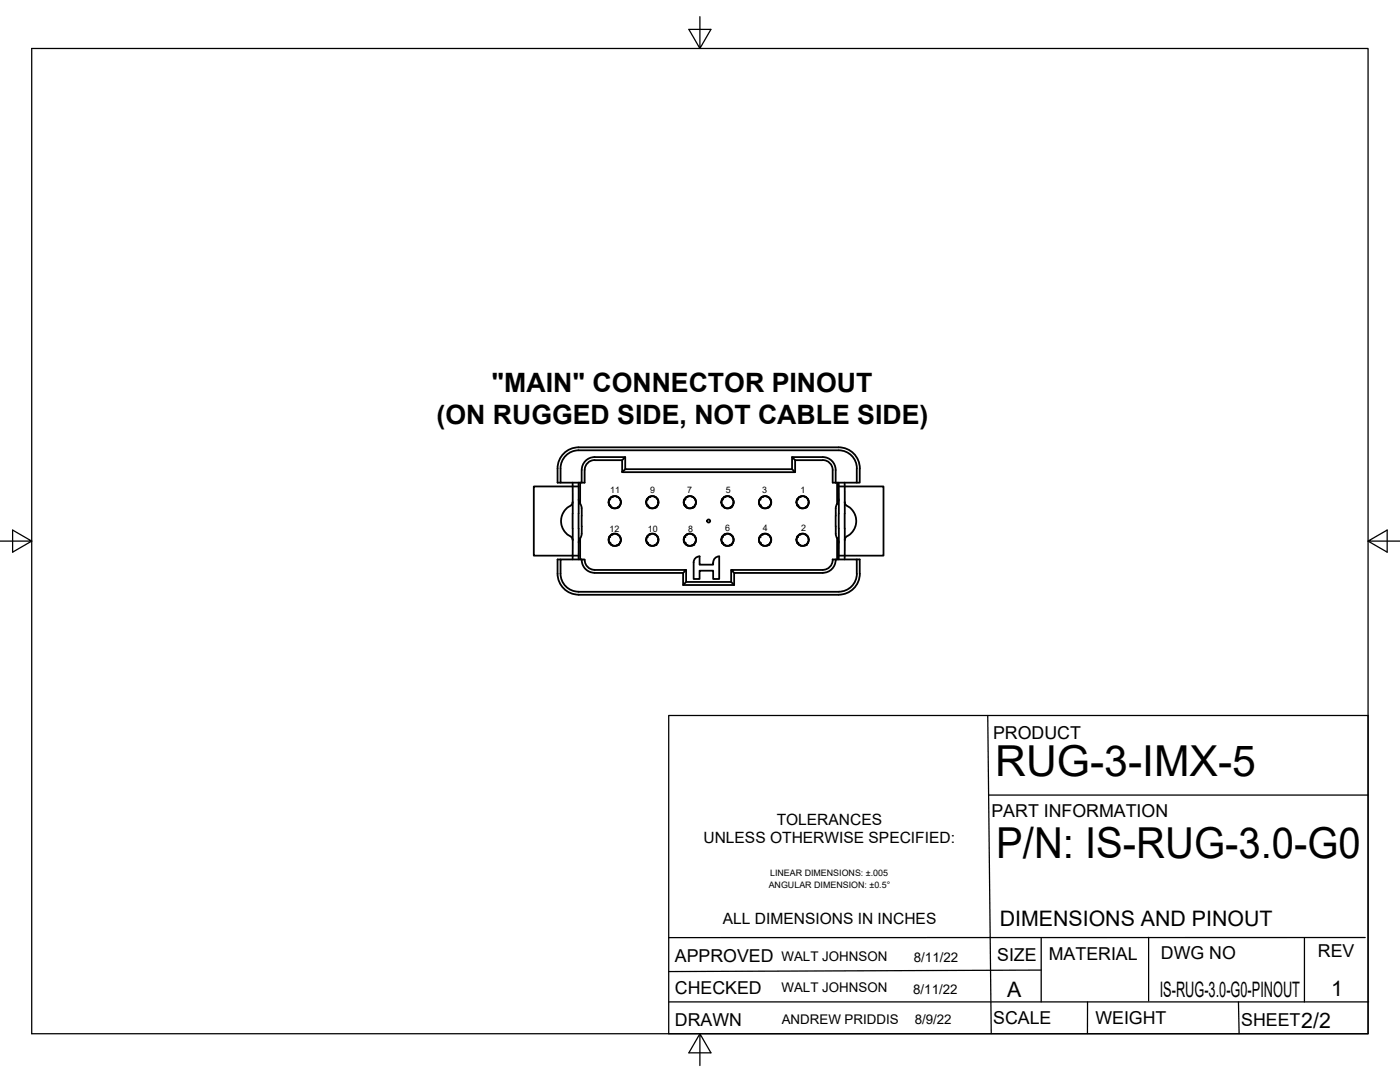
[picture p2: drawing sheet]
<svg xmlns="http://www.w3.org/2000/svg" width="279mm" height="216mm" viewBox="0 0 279 216" stroke-linecap="round" stroke-linejoin="round" font-family="sans-serif">
<!-- layer: Visible -->
<g fill="none" stroke="#000" stroke-width=".36">
<path d="M111.9 96.3h-.6a7.6 7.6 0 0 1 .5-5 4.2 4.2 0 0 1 3.7-2h51.9a4.2 4.2 0 0 1 4.2 4.2v2.8h-.6M114.3 96.3v6.2M115.5 97.1h-9v13.8h9M115.5 96.3v6.2M115.8 96.3v4.2l-.3-.9M116.7 93.8v2.5h-.6M118.7 91.2h6.1v2.4h33.3v-2.4h6.1a2.57 2.57 0 0 1 2.6 2.6v2.5M118.7 91.2a2.6 2.6 0 0 0-2.6 2.6v2.5h-4.2v-2.8a3.6 3.6 0 0 1 3.6-3.6h51.9a3.6 3.6 0 0 1 3.6 3.6v2.8h-4.2M118.7 91.8a1.98 1.98 0 0 0-2 2M121.5 99.7l.1 .1M121.7 99.5l-.1 .2M122.1 99.1l-.1 .1"/>
<path d="M122.2 99.1h.1M123.1 99.1h.1M123.2 99.1l.2 .1M123.7 99.5v.2M123.8 99.7v.1M124.2 91.8v2.4l.6-.6M124.8 91.2l-.6 .6h-5.5M129 99.7l.1 .1M129.2 99.5l-.1 .2M129.6 99.1l-.1 .1M129.7 99.1h.1M130.6 99.1h.1"/>
<path d="M130.7 99.1l.2 .1M131.1 99.5l.1 .2M131.3 99.7v.1M136.5 99.7l.1 .1M136.7 99.5l-.1 .2M137.1 99.1l-.1 .1M137.2 99.1h.1M138.2 99.1h-.1M138.2 99.1l.2 .1M138.7 99.5v.2M138.8 99.7v.1M144 99.7l.1 .1"/>
<path d="M144.2 99.5l-.1 .2M144.6 99.1l-.1 .1M144.7 99.1h.1M145.6 99.1h.1M145.7 99.1l.2 .1M146.2 99.5v.2M146.3 99.7v.1M151.5 99.7l.1 .1M151.7 99.5l-.1 .2M152.1 99.1l-.1 .1M152.2 99.1h.1M153.1 99.1h.1"/>
<path d="M153.2 99.1l.2 .1M153.6 99.5l.2 .2M153.8 99.7v.1M158.1 93.6l.6 .6h-34.5M158.1 91.2l.6 .6v2.4M158.7 91.8h5.5a1.98 1.98 0 0 1 2 2v2.5h.6M159 99.7l.1 .1M159.2 99.5l-.1 .2M159.6 99.1l-.1 .1M159.7 99.1h.1M160.7 99.1h-.1M160.7 99.1l.2 .1"/>
<path d="M161.2 99.5v.2M161.3 99.7v.1M167.1 96.3v4.2l.3-.9M167.4 97.1h8.9v13.8h-7.7M167.4 96.3v14.6M168.6 96.3v14.6M111.9 111.6h-.6a7.6 7.6 0 0 0 .5 5 4.2 4.2 0 0 0 3.7 2.1M114.3 102.5v3M114.3 100.1l-.2 .6-1 .7-.6 .7-.4 .9-.1 .8 .1 1.1 .4 1 .7 .8 .8 .4 .3 .6M114.3 107.7v.1M114.3 105.5v6.1M115.5 118.1h51.9"/>
<path d="M115.5 118.7h51.9M115.5 102.5v3M115.5 110.9v.7M115.5 105.5v5.4M115.8 107.4v4.2M115.8 100.5l.3 .9M115.8 107.4l-.3 .9M116.1 111.6h-4.2v2.9a3.6 3.6 0 0 0 3.6 3.6M116.1 111.6h.6v.1M116.1 102.9v3.5l-.3 1M116.1 111.6v.1M116.1 101.4v1.5"/>
<path d="M116.1 111.7a2.57 2.57 0 0 0 2.6 2.6M116.7 111.7a1.98 1.98 0 0 0 2 2M118.7 113.7h18.2l-.6 .6M121.5 107.3h.1M121.6 108.2h-.1M121.6 100.6l-.1 .1M121.6 108.3l.1 .1M121.6 100.8l.1 .1M121.7 107l-.1 .2M122 108.7l.1 .1M122 101.2l.1 .1M122.1 106.7h-.1"/>
<path d="M122.2 101.3h.1M122.2 106.6h.1M122.2 108.8v.1M123.1 106.6h.1M123.1 101.3h.1M123.1 108.8v.1M123.2 106.7h.2M123.4 108.7l-.2 .1M123.4 101.2l-.2 .1M123.7 107v.2M123.7 108.3v.1M123.7 100.8v.1"/>
<path d="M123.8 108.2h.1M123.8 100.6v.1M123.8 107.3h.1M129 107.3h.1M129.1 108.2h-.1M129.1 100.6l-.1 .1M129.1 108.3l.1 .1M129.1 100.8l.1 .1M129.2 107l-.1 .2M129.5 108.7l.1 .1M129.5 101.2l.1 .1M129.6 106.7h-.1"/>
<path d="M129.7 106.6h.1M129.7 101.3h.1M129.7 108.8v.1M130.6 106.6h.1M130.6 101.3h.1M130.6 108.8v.1M130.7 106.7h.2M130.9 108.7l-.2 .1M130.9 101.2l-.2 .1M131.1 107l.1 .2M131.2 108.3l-.1 .1M131.2 100.8l-.1 .1"/>
<path d="M131.3 108.2h.1M131.3 100.6v.1M131.3 107.3h.1M136.5 107.3h.1M136.6 108.2h-.1M136.6 100.6l-.1 .1M136.6 108.3l.1 .1M136.6 100.8l.1 .1M136.7 107l-.1 .2M136.9 113.7v2.4h9M136.9 116.1l-.6 .6M137 108.7l.1 .1"/>
<path d="M137 101.2l.1 .1M137.1 106.7h-.1M137.2 101.3h.1M137.2 106.6h.1M137.2 108.8v.1M138.1 106.6h.1M138.1 101.3h.1M138.1 108.8l.1 .1M138.2 106.7h.2M138.4 108.7l-.2 .1M138.4 101.2l-.2 .1M138.7 107v.2"/>
<path d="M138.7 108.3v.1M138.7 100.8v.1M138.8 108.2h.1M138.8 100.6v.1M138.8 107.3h.1M139.6 111a1.2 1.2 0 0 0-1.2 1.2v3.3h1.2v-1.6h2.7v1.6h1.2v-4.5a1.32 1.32 0 0 0-1.2 1.7h-2.7v-1.7M144 107.3h.1M144.1 108.2h-.1M144.1 100.6l-.1 .1M144.1 108.3l.1 .1M144.1 100.8l.1 .1M144.2 107l-.1 .2"/>
<path d="M144.5 108.7l.1 .1M144.5 101.2l.1 .1M144.6 106.7h-.1M144.7 101.3h.1M144.7 106.6h.1M144.7 108.8v.1M145.6 106.6h.1M145.6 101.3h.1M145.6 108.8v.1M145.7 106.7h.2M145.9 108.7l-.2 .1M145.9 101.2l-.2 .1"/>
<path d="M145.9 113.7v2.4l.6 .6M146.2 107v.2M146.2 108.3v.1M146.2 100.8v.1M146.3 108.2h.1M146.3 100.6v.1M146.3 107.3h.1M151.5 107.3h.1M151.6 108.2h-.1M151.6 100.6l-.1 .1M151.6 108.3l.1 .1M151.6 100.8l.1 .1"/>
<path d="M151.7 107l-.1 .2M152 108.7l.1 .1M152 101.2l.1 .1M152.1 106.7h-.1M152.2 106.6h.1M152.2 101.3h.1M152.2 108.8v.1M153.1 106.6h.1M153.1 108.8v.1M153.1 101.3h.1M153.2 106.7h.2M153.4 108.7l-.2 .1"/>
<path d="M153.4 101.2l-.2 .1M153.6 107l.2 .2M153.8 108.3l-.2 .1M153.8 100.8l-.2 .1M153.8 108.2h.1M153.8 100.6v.1M153.8 107.3h.1M159 107.3h.1M159.1 100.6l-.1 .1M159.1 108.2h-.1M159.1 100.8l.1 .1M159.1 108.3l.1 .1"/>
<path d="M159.2 107l-.1 .2M159.5 101.2l.1 .1M159.5 108.7l.1 .1M159.6 106.7h-.1M159.7 101.3h.1M159.7 106.6h.1M159.7 108.8v.1M160.6 101.3h.1M160.6 106.6h.1M160.6 108.8l.1 .1M160.7 106.7h.2M160.9 101.2l-.2 .1"/>
<path d="M160.9 108.7l-.2 .1M161.2 107v.2M161.2 100.8v.1M161.2 108.3v.1M161.3 100.6v.1M161.3 108.2h.1M161.3 107.3h.1M166.2 111.7a1.98 1.98 0 0 1-2 2h-18.3l.6 .6M166.8 111.7a2.57 2.57 0 0 1-2.6 2.6h-17.7v2.4h-10.2v-2.4h-17.6M166.8 111.7v-.1h4.2v2.9a3.6 3.6 0 0 1-3.6 3.6M166.8 102.9v3.6l.3 .9M166.8 111.6h-.6v.1"/>
<path d="M166.8 101.4v1.5M167.1 107.4v4.2M167.1 107.4l.3 .9M167.1 100.5l-.3 .9M167.4 110.9h1.2M167.4 110.9v.7M168.6 100.1l.2 .7 .8 .5 .7 .8 .5 .9 .1 .8-.1 1.1-.3 .7-.7 .9-1 .7-.2 .6M168.6 110.9v.7M171 111.6h.6a7.4 7.4 0 0 1-.6 5 4.2 4.2 0 0 1-3.6 2.1"/>
<circle cx="122.7" cy="107.7" r="1.2"/>
<circle cx="122.7" cy="100.2" r="1.2"/>
<circle cx="122.7" cy="107.7" r="1.24"/>
<circle cx="122.7" cy="100.2" r="1.24"/>
<circle cx="130.2" cy="107.7" r="1.2"/>
<circle cx="130.2" cy="100.2" r="1.2"/>
<circle cx="130.2" cy="100.2" r="1.24"/>
<circle cx="130.2" cy="107.7" r="1.24"/>
<circle cx="137.7" cy="107.7" r="1.2"/>
<circle cx="137.7" cy="100.2" r="1.2"/>
<circle cx="137.7" cy="107.7" r="1.24"/>
<circle cx="137.7" cy="100.2" r="1.24"/>
<circle cx="141.4" cy="104" r=".31"/>
<circle cx="145.2" cy="107.7" r="1.2"/>
<circle cx="145.2" cy="100.2" r="1.2"/>
<circle cx="145.2" cy="107.7" r="1.24"/>
<circle cx="145.2" cy="100.2" r="1.24"/>
<circle cx="152.7" cy="107.7" r="1.2"/>
<circle cx="152.7" cy="100.2" r="1.2"/>
<circle cx="152.7" cy="100.2" r="1.24"/>
<circle cx="152.7" cy="107.7" r="1.24"/>
<circle cx="160.2" cy="107.7" r="1.2"/>
<circle cx="160.2" cy="100.2" r="1.2"/>
<circle cx="160.2" cy="100.2" r="1.24"/>
<circle cx="160.2" cy="107.7" r="1.24"/>
</g>
<g fill="#000">
<circle cx="121.6" cy="99.7" r=".18"/>
<circle cx="122.1" cy="99.1" r=".18"/>
<circle cx="129.1" cy="99.7" r=".18"/>
<circle cx="129.6" cy="99.1" r=".18"/>
<circle cx="136.6" cy="99.7" r=".18"/>
<circle cx="144.1" cy="99.7" r=".18"/>
<circle cx="144.6" cy="99.1" r=".18"/>
<circle cx="151.6" cy="99.7" r=".18"/>
<circle cx="152.1" cy="99.1" r=".18"/>
<circle cx="159.1" cy="99.7" r=".18"/>
<circle cx="159.6" cy="99.1" r=".18"/>
<circle cx="121.6" cy="108.3" r=".18"/>
<circle cx="121.6" cy="107.2" r=".18"/>
<circle cx="121.6" cy="100.8" r=".18"/>
<circle cx="121.7" cy="100.9" r=".18"/>
<circle cx="121.7" cy="108.4" r=".18"/>
<circle cx="122.1" cy="106.7" r=".18"/>
<circle cx="123.2" cy="108.8" r=".18"/>
<circle cx="123.2" cy="101.3" r=".18"/>
<circle cx="123.4" cy="108.7" r=".18"/>
<circle cx="123.4" cy="101.2" r=".18"/>
<circle cx="129.1" cy="108.3" r=".18"/>
<circle cx="129.1" cy="100.8" r=".18"/>
<circle cx="129.1" cy="107.2" r=".18"/>
<circle cx="129.2" cy="108.4" r=".18"/>
<circle cx="129.2" cy="100.9" r=".18"/>
<circle cx="129.6" cy="106.7" r=".18"/>
<circle cx="130.7" cy="108.8" r=".18"/>
<circle cx="130.7" cy="101.3" r=".18"/>
<circle cx="130.9" cy="108.7" r=".18"/>
<circle cx="130.9" cy="101.2" r=".18"/>
<circle cx="136.6" cy="108.3" r=".18"/>
<circle cx="136.6" cy="107.2" r=".18"/>
<circle cx="136.6" cy="100.8" r=".18"/>
<circle cx="136.7" cy="100.9" r=".18"/>
<circle cx="136.7" cy="108.4" r=".18"/>
<circle cx="138.2" cy="101.3" r=".18"/>
<circle cx="138.2" cy="108.8" r=".18"/>
<circle cx="138.4" cy="108.7" r=".18"/>
<circle cx="138.4" cy="101.2" r=".18"/>
<circle cx="144.1" cy="100.8" r=".18"/>
<circle cx="144.1" cy="108.3" r=".18"/>
<circle cx="144.1" cy="107.2" r=".18"/>
<circle cx="144.2" cy="108.4" r=".18"/>
<circle cx="144.2" cy="100.9" r=".18"/>
<circle cx="144.6" cy="106.7" r=".18"/>
<circle cx="145.7" cy="101.3" r=".18"/>
<circle cx="145.7" cy="108.8" r=".18"/>
<circle cx="145.9" cy="108.7" r=".18"/>
<circle cx="145.9" cy="101.2" r=".18"/>
<circle cx="151.6" cy="108.3" r=".18"/>
<circle cx="151.6" cy="100.8" r=".18"/>
<circle cx="151.6" cy="107.2" r=".18"/>
<circle cx="151.7" cy="108.4" r=".18"/>
<circle cx="151.7" cy="100.9" r=".18"/>
<circle cx="152.1" cy="106.7" r=".18"/>
<circle cx="153.2" cy="101.3" r=".18"/>
<circle cx="153.2" cy="108.8" r=".18"/>
<circle cx="153.4" cy="101.2" r=".18"/>
<circle cx="153.4" cy="108.7" r=".18"/>
<circle cx="159.1" cy="100.8" r=".18"/>
<circle cx="159.1" cy="107.2" r=".18"/>
<circle cx="159.1" cy="108.3" r=".18"/>
<circle cx="159.2" cy="100.9" r=".18"/>
<circle cx="159.2" cy="108.4" r=".18"/>
<circle cx="159.6" cy="106.7" r=".18"/>
<circle cx="160.7" cy="101.3" r=".18"/>
<circle cx="160.7" cy="108.8" r=".18"/>
<circle cx="160.9" cy="101.2" r=".18"/>
<circle cx="160.9" cy="108.7" r=".18"/>
</g>
<!-- layer: Border -->
<path d="M6.3 9.7h266.7v196.6h-266.7zM139.7 3.3v6.4l2.2-3.8h-4.4l2.2 3.8M0 108h6.3l-3.8-2.2v4.4l3.8-2.2M273 108l3.8 2.2v-4.4l-3.8 2.2h6.4M139.7 206.3l-2.2 3.8h4.4l-2.2-3.8v6.3" fill="none" stroke="#000" stroke-width=".25"/>
<!-- layer: Titleblock -->
<path d="M133.5 142.8h139.5v63.5h-139.5zM197.1 142.8l.7 63.4M197.3 158.6h75.7M133.6 199.9h139.5M207.8 193.6l-74.3 .3M207.8 187.2v12.7M217 199.9v6.3M229.2 187v12.7M247.2 199.9l.1 6.3M260.3 187.2v12.7M272.5 187.1h-139" fill="none" stroke="#000" stroke-width=".25"/>
<g font-size="8.5">
<text x="198.6" y="154.9">RUG-3-IMX-5</text>
<text x="198.8" y="171.2">P/N: IS-RUG-3.0-G0</text>
</g>
<g font-size="5.3">
<text x="98.1" y="78.1">&quot;MAIN&quot; CONNECTOR PINOUT</text>
<text x="87.1" y="84.6">(ON RUGGED SIDE, NOT CABLE SIDE)</text>
</g>
<g font-size="4.3">
<text x="199.5" y="184.9">DIMENSIONS AND PINOUT</text>
<text x="201" y="199">A</text>
<text x="231.5" y="198.9">IS-RUG-3.0-G0-PINOUT</text>
<text x="265.6" y="198.6">1</text>
<text x="259.7" y="205">2/2</text>
</g>
<g font-size="3.5">
<text x="198.2" y="147.4">PRODUCT</text>
<text x="197.9" y="163">PART INFORMATION</text>
<text x="134.7" y="192">APPROVED</text>
<text x="199" y="191.7">SIZE</text>
<text x="209.3" y="191.5">MATERIAL</text>
<text x="231.7" y="191.3">DWG NO</text>
<text x="263" y="191">REV</text>
<text x="134.7" y="198.3">CHECKED</text>
<text x="134.7" y="204.7">DRAWN</text>
<text x="198.2" y="204.3">SCALE</text>
<text x="218.6" y="204.4">WEIGHT</text>
<text x="247.7" y="204.7">SHEET</text>
</g>
<g font-size="3.1">
<text x="155" y="164.5">TOLERANCES</text>
<text x="140.4" y="168.3">UNLESS OTHERWISE SPECIFIED:</text>
<text x="144.3" y="184.3">ALL DIMENSIONS IN INCHES</text>
</g>
<g font-size="2.7">
<text x="156" y="191.7">WALT JOHNSON</text>
<text x="182.4" y="191.9">8/11/22</text>
<text x="156" y="198">WALT JOHNSON</text>
<text x="182.2" y="198.4">8/11/22</text>
<text x="156" y="204.4">ANDREW PRIDDIS</text>
<text x="182.5" y="204.4">8/9/22</text>
</g>
<g font-size="1.8">
<text x="121.8" y="98.3">11</text>
<text x="129.8" y="98.3">9</text>
<text x="137.1" y="98.3">7</text>
<text x="144.8" y="98.4">5</text>
<text x="152.1" y="98.3">3</text>
<text x="159.7" y="98.3">1</text>
<text x="121.7" y="106.2">12</text>
<text x="129.3" y="106.2">10</text>
<text x="137.3" y="106.2">8</text>
<text x="144.7" y="106">6</text>
<text x="152.3" y="106">4</text>
<text x="159.9" y="105.9">2</text>
<text x="153.4" y="177.2">ANGULAR DIMENSION: ±0.5°</text>
<text x="153.7" y="174.8">LINEAR DIMENSIONS: ±.005</text>
</g>
</svg>
